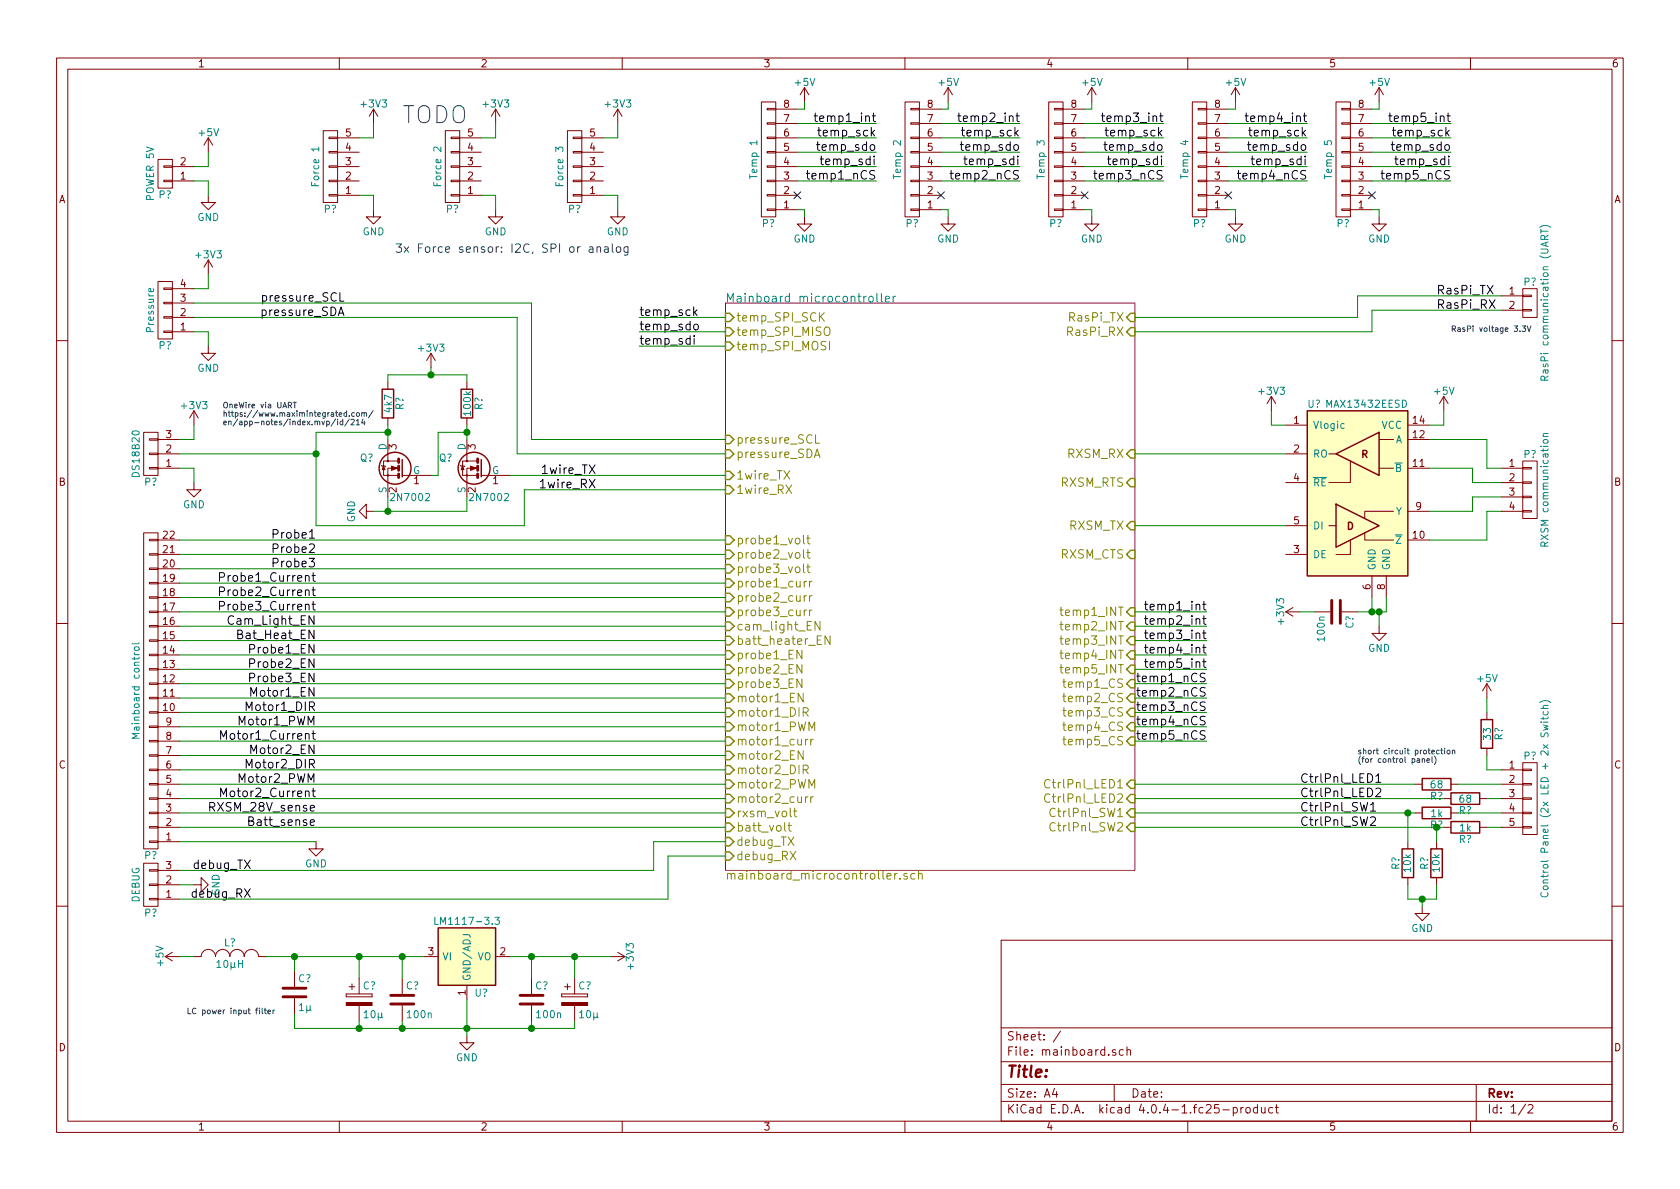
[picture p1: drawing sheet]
EESchema Schematic File Version 2
LIBS:power
LIBS:device
LIBS:transistors
LIBS:conn
LIBS:linear
LIBS:regul
LIBS:74xx
LIBS:cmos4000
LIBS:adc-dac
LIBS:memory
LIBS:xilinx
LIBS:microcontrollers
LIBS:dsp
LIBS:microchip
LIBS:analog_switches
LIBS:motorola
LIBS:texas
LIBS:intel
LIBS:audio
LIBS:interface
LIBS:digital-audio
LIBS:philips
LIBS:display
LIBS:cypress
LIBS:siliconi
LIBS:opto
LIBS:atmel
LIBS:contrib
LIBS:valves
LIBS:stm32
LIBS:xo53
LIBS:mainboard-cache
EELAYER 25 0
EELAYER END
$Descr A4 11693 8268
encoding utf-8
Sheet 1 2
Title ""
Date ""
Rev ""
Comp ""
Comment1 ""
Comment2 ""
Comment3 ""
Comment4 ""
$EndDescr
$Sheet
S 5050 2100 2850 3950
U 5889F4B8
F0 "Mainboard microcontroller" 60
F1 "mainboard_microcontroller.sch" 60
F2 "debug_TX" I L 5050 5850 59 
F3 "debug_RX" I L 5050 5950 59 
F4 "1wire_TX" I L 5050 3300 59 
F5 "1wire_RX" I L 5050 3400 59 
F6 "pressure_SCL" I L 5050 3050 59 
F7 "pressure_SDA" I L 5050 3150 59 
F8 "RXSM_CTS" I R 7900 3850 59 
F9 "RXSM_RTS" I R 7900 3350 59 
F10 "RXSM_TX" I R 7900 3650 59 
F11 "RXSM_RX" I R 7900 3150 59 
F12 "CtrlPnl_LED1" I R 7900 5450 59 
F13 "CtrlPnl_LED2" I R 7900 5550 59 
F14 "CtrlPnl_SW1" I R 7900 5650 59 
F15 "CtrlPnl_SW2" I R 7900 5750 59 
F16 "RasPi_TX" I R 7900 2200 59 
F17 "RasPi_RX" I R 7900 2300 59 
F18 "temp_SPI_SCK" I L 5050 2200 59 
F19 "temp_SPI_MISO" I L 5050 2300 59 
F20 "temp_SPI_MOSI" I L 5050 2400 59 
F21 "temp1_INT" I R 7900 4250 59 
F22 "temp2_INT" I R 7900 4350 59 
F23 "temp3_INT" I R 7900 4450 59 
F24 "temp4_INT" I R 7900 4550 59 
F25 "temp1_CS" I R 7900 4750 59 
F26 "temp2_CS" I R 7900 4850 59 
F27 "temp3_CS" I R 7900 4950 59 
F28 "temp4_CS" I R 7900 5050 59 
F29 "temp5_INT" I R 7900 4650 59 
F30 "temp5_CS" I R 7900 5150 59 
F31 "probe1_volt" I L 5050 3750 60 
F32 "probe2_volt" I L 5050 3850 60 
F33 "probe3_volt" I L 5050 3950 60 
F34 "probe1_curr" I L 5050 4050 60 
F35 "probe2_curr" I L 5050 4150 60 
F36 "probe3_curr" I L 5050 4250 60 
F37 "batt_volt" I L 5050 5750 60 
F38 "rxsm_volt" I L 5050 5650 60 
F39 "motor1_curr" I L 5050 5150 60 
F40 "motor2_curr" I L 5050 5550 60 
F41 "probe1_EN" I L 5050 4550 60 
F42 "probe2_EN" I L 5050 4650 60 
F43 "probe3_EN" I L 5050 4750 60 
F44 "cam_light_EN" I L 5050 4350 60 
F45 "batt_heater_EN" I L 5050 4450 60 
F46 "motor1_EN" I L 5050 4850 60 
F47 "motor1_DIR" I L 5050 4950 60 
F48 "motor1_PWM" I L 5050 5050 60 
F49 "motor2_EN" I L 5050 5250 60 
F50 "motor2_DIR" I L 5050 5350 60 
F51 "motor2_PWM" I L 5050 5450 60 
$EndSheet
$Comp
L CONN_01X02 P?
U 1 1
P 1150 1200
F 0 "P?" H 1150 1350 50  0000 C CNN
F 1 "POWER 5V" V 1250 1200 50  0000 C CNN
F 2 "" H 1150 1200 50  0000 C CNN
F 3 "" H 1150 1200 50  0000 C CNN
	1    1150 1200
	-1   0    0    1   
$EndComp
$Comp
L GND #PWR?
U 1 1
P 1450 1350
F 0 "#PWR?" H 1450 1100 50  0001 C CNN
F 1 "GND" H 1450 1200 50  0000 C CNN
F 2 "" H 1450 1350 50  0000 C CNN
F 3 "" H 1450 1350 50  0000 C CNN
	1    1450 1350
	1    0    0    -1  
$EndComp
$Comp
L +5V #PWR?
U 1 1
P 1450 1050
F 0 "#PWR?" H 1450 900 50  0001 C CNN
F 1 "+5V" H 1450 1190 50  0000 C CNN
F 2 "" H 1450 1050 50  0000 C CNN
F 3 "" H 1450 1050 50  0000 C CNN
	1    1450 1050
	1    0    0    -1  
$EndComp
$Comp
L CONN_01X04 P?
U 1 1
P 1150 2150
F 0 "P?" H 1150 2400 50  0000 C CNN
F 1 "Pressure" V 1250 2150 50  0000 C CNN
F 2 "" H 1150 2150 50  0000 C CNN
F 3 "" H 1150 2150 50  0000 C CNN
	1    1150 2150
	-1   0    0    1   
$EndComp
$Comp
L GND #PWR?
U 1 1
P 1450 2400
F 0 "#PWR?" H 1450 2150 50  0001 C CNN
F 1 "GND" H 1450 2250 50  0000 C CNN
F 2 "" H 1450 2400 50  0000 C CNN
F 3 "" H 1450 2400 50  0000 C CNN
	1    1450 2400
	1    0    0    -1  
$EndComp
$Comp
L +3V3 #PWR?
U 1 1
P 1450 1900
F 0 "#PWR?" H 1450 1750 50  0001 C CNN
F 1 "+3V3" H 1450 2040 50  0000 C CNN
F 2 "" H 1450 1900 50  0000 C CNN
F 3 "" H 1450 1900 50  0000 C CNN
	1    1450 1900
	1    0    0    -1  
$EndComp
$Comp
L CONN_01X05 P?
U 1 1
P 2300 1150
F 0 "P?" H 2300 1450 50  0000 C CNN
F 1 "Force 1" V 2400 1150 50  0000 C CNN
F 2 "" H 2300 1150 50  0000 C CNN
F 3 "" H 2300 1150 50  0000 C CNN
	1    2300 1150
	-1   0    0    1   
$EndComp
$Comp
L +3V3 #PWR?
U 1 1
P 2600 850
F 0 "#PWR?" H 2600 700 50  0001 C CNN
F 1 "+3V3" H 2600 990 50  0000 C CNN
F 2 "" H 2600 850 50  0000 C CNN
F 3 "" H 2600 850 50  0000 C CNN
	1    2600 850 
	1    0    0    -1  
$EndComp
$Comp
L GND #PWR?
U 1 1
P 2600 1450
F 0 "#PWR?" H 2600 1200 50  0001 C CNN
F 1 "GND" H 2600 1300 50  0000 C CNN
F 2 "" H 2600 1450 50  0000 C CNN
F 3 "" H 2600 1450 50  0000 C CNN
	1    2600 1450
	1    0    0    -1  
$EndComp
$Comp
L CONN_01X05 P?
U 1 1
P 3150 1150
F 0 "P?" H 3150 1450 50  0000 C CNN
F 1 "Force 2" V 3250 1150 50  0000 C CNN
F 2 "" H 3150 1150 50  0000 C CNN
F 3 "" H 3150 1150 50  0000 C CNN
	1    3150 1150
	-1   0    0    1   
$EndComp
$Comp
L +3V3 #PWR?
U 1 1
P 3450 850
F 0 "#PWR?" H 3450 700 50  0001 C CNN
F 1 "+3V3" H 3450 990 50  0000 C CNN
F 2 "" H 3450 850 50  0000 C CNN
F 3 "" H 3450 850 50  0000 C CNN
	1    3450 850 
	1    0    0    -1  
$EndComp
$Comp
L GND #PWR?
U 1 1
P 3450 1450
F 0 "#PWR?" H 3450 1200 50  0001 C CNN
F 1 "GND" H 3450 1300 50  0000 C CNN
F 2 "" H 3450 1450 50  0000 C CNN
F 3 "" H 3450 1450 50  0000 C CNN
	1    3450 1450
	1    0    0    -1  
$EndComp
$Comp
L CONN_01X05 P?
U 1 1
P 4000 1150
F 0 "P?" H 4000 1450 50  0000 C CNN
F 1 "Force 3" V 4100 1150 50  0000 C CNN
F 2 "" H 4000 1150 50  0000 C CNN
F 3 "" H 4000 1150 50  0000 C CNN
	1    4000 1150
	-1   0    0    1   
$EndComp
$Comp
L +3V3 #PWR?
U 1 1
P 4300 850
F 0 "#PWR?" H 4300 700 50  0001 C CNN
F 1 "+3V3" H 4300 990 50  0000 C CNN
F 2 "" H 4300 850 50  0000 C CNN
F 3 "" H 4300 850 50  0000 C CNN
	1    4300 850 
	1    0    0    -1  
$EndComp
$Comp
L GND #PWR?
U 1 1
P 4300 1450
F 0 "#PWR?" H 4300 1200 50  0001 C CNN
F 1 "GND" H 4300 1300 50  0000 C CNN
F 2 "" H 4300 1450 50  0000 C CNN
F 3 "" H 4300 1450 50  0000 C CNN
	1    4300 1450
	1    0    0    -1  
$EndComp
$Comp
L CONN_01X08 P?
U 1 1
P 5350 1100
F 0 "P?" H 5350 1550 50  0000 C CNN
F 1 "Temp 1" V 5450 1100 50  0000 C CNN
F 2 "" H 5350 1100 50  0000 C CNN
F 3 "" H 5350 1100 50  0000 C CNN
	1    5350 1100
	-1   0    0    1   
$EndComp
$Comp
L GND #PWR?
U 1 1
P 5600 1500
F 0 "#PWR?" H 5600 1250 50  0001 C CNN
F 1 "GND" H 5600 1350 50  0000 C CNN
F 2 "" H 5600 1500 50  0000 C CNN
F 3 "" H 5600 1500 50  0000 C CNN
	1    5600 1500
	1    0    0    -1  
$EndComp
$Comp
L +5V #PWR?
U 1 1
P 5600 700
F 0 "#PWR?" H 5600 550 50  0001 C CNN
F 1 "+5V" H 5600 840 50  0000 C CNN
F 2 "" H 5600 700 50  0000 C CNN
F 3 "" H 5600 700 50  0000 C CNN
	1    5600 700 
	1    0    0    -1  
$EndComp
NoConn ~ 5550 1350
Text Label 6100 850  2    60   ~ 0
temp1_int
Text Label 6100 1250 2    60   ~ 0
temp1_nCS
$Comp
L CONN_01X08 P?
U 1 1
P 6350 1100
F 0 "P?" H 6350 1550 50  0000 C CNN
F 1 "Temp 2" V 6450 1100 50  0000 C CNN
F 2 "" H 6350 1100 50  0000 C CNN
F 3 "" H 6350 1100 50  0000 C CNN
	1    6350 1100
	-1   0    0    1   
$EndComp
$Comp
L GND #PWR?
U 1 1
P 6600 1500
F 0 "#PWR?" H 6600 1250 50  0001 C CNN
F 1 "GND" H 6600 1350 50  0000 C CNN
F 2 "" H 6600 1500 50  0000 C CNN
F 3 "" H 6600 1500 50  0000 C CNN
	1    6600 1500
	1    0    0    -1  
$EndComp
$Comp
L +5V #PWR?
U 1 1
P 6600 700
F 0 "#PWR?" H 6600 550 50  0001 C CNN
F 1 "+5V" H 6600 840 50  0000 C CNN
F 2 "" H 6600 700 50  0000 C CNN
F 3 "" H 6600 700 50  0000 C CNN
	1    6600 700 
	1    0    0    -1  
$EndComp
NoConn ~ 6550 1350
Text Label 7100 850  2    60   ~ 0
temp2_int
Text Label 7100 1250 2    60   ~ 0
temp2_nCS
$Comp
L CONN_01X08 P?
U 1 1
P 7350 1100
F 0 "P?" H 7350 1550 50  0000 C CNN
F 1 "Temp 3" V 7450 1100 50  0000 C CNN
F 2 "" H 7350 1100 50  0000 C CNN
F 3 "" H 7350 1100 50  0000 C CNN
	1    7350 1100
	-1   0    0    1   
$EndComp
$Comp
L GND #PWR?
U 1 1
P 7600 1500
F 0 "#PWR?" H 7600 1250 50  0001 C CNN
F 1 "GND" H 7600 1350 50  0000 C CNN
F 2 "" H 7600 1500 50  0000 C CNN
F 3 "" H 7600 1500 50  0000 C CNN
	1    7600 1500
	1    0    0    -1  
$EndComp
$Comp
L +5V #PWR?
U 1 1
P 7600 700
F 0 "#PWR?" H 7600 550 50  0001 C CNN
F 1 "+5V" H 7600 840 50  0000 C CNN
F 2 "" H 7600 700 50  0000 C CNN
F 3 "" H 7600 700 50  0000 C CNN
	1    7600 700 
	1    0    0    -1  
$EndComp
NoConn ~ 7550 1350
Text Label 8100 850  2    60   ~ 0
temp3_int
Text Label 8100 1250 2    60   ~ 0
temp3_nCS
$Comp
L CONN_01X08 P?
U 1 1
P 8350 1100
F 0 "P?" H 8350 1550 50  0000 C CNN
F 1 "Temp 4" V 8450 1100 50  0000 C CNN
F 2 "" H 8350 1100 50  0000 C CNN
F 3 "" H 8350 1100 50  0000 C CNN
	1    8350 1100
	-1   0    0    1   
$EndComp
$Comp
L GND #PWR?
U 1 1
P 8600 1500
F 0 "#PWR?" H 8600 1250 50  0001 C CNN
F 1 "GND" H 8600 1350 50  0000 C CNN
F 2 "" H 8600 1500 50  0000 C CNN
F 3 "" H 8600 1500 50  0000 C CNN
	1    8600 1500
	1    0    0    -1  
$EndComp
$Comp
L +5V #PWR?
U 1 1
P 8600 700
F 0 "#PWR?" H 8600 550 50  0001 C CNN
F 1 "+5V" H 8600 840 50  0000 C CNN
F 2 "" H 8600 700 50  0000 C CNN
F 3 "" H 8600 700 50  0000 C CNN
	1    8600 700 
	1    0    0    -1  
$EndComp
NoConn ~ 8550 1350
Text Label 9100 850  2    60   ~ 0
temp4_int
Text Label 9100 1250 2    60   ~ 0
temp4_nCS
$Comp
L CONN_01X08 P?
U 1 1
P 9350 1100
F 0 "P?" H 9350 1550 50  0000 C CNN
F 1 "Temp 5" V 9450 1100 50  0000 C CNN
F 2 "" H 9350 1100 50  0000 C CNN
F 3 "" H 9350 1100 50  0000 C CNN
	1    9350 1100
	-1   0    0    1   
$EndComp
$Comp
L GND #PWR?
U 1 1
P 9600 1500
F 0 "#PWR?" H 9600 1250 50  0001 C CNN
F 1 "GND" H 9600 1350 50  0000 C CNN
F 2 "" H 9600 1500 50  0000 C CNN
F 3 "" H 9600 1500 50  0000 C CNN
	1    9600 1500
	1    0    0    -1  
$EndComp
$Comp
L +5V #PWR?
U 1 1
P 9600 700
F 0 "#PWR?" H 9600 550 50  0001 C CNN
F 1 "+5V" H 9600 840 50  0000 C CNN
F 2 "" H 9600 700 50  0000 C CNN
F 3 "" H 9600 700 50  0000 C CNN
	1    9600 700 
	1    0    0    -1  
$EndComp
NoConn ~ 9550 1350
Text Label 10100 850  2    60   ~ 0
temp5_int
Text Label 10100 1250 2    60   ~ 0
temp5_nCS
Text Label 10100 1150 2    60   ~ 0
temp_sdi
Text Label 10100 1050 2    60   ~ 0
temp_sdo
Text Label 10100 950  2    60   ~ 0
temp_sck
Text Label 4450 2400 0    60   ~ 0
temp_sdi
Text Label 4450 2300 0    60   ~ 0
temp_sdo
Text Label 4450 2200 0    60   ~ 0
temp_sck
Text Label 7100 1150 2    60   ~ 0
temp_sdi
Text Label 7100 1050 2    60   ~ 0
temp_sdo
Text Label 7100 950  2    60   ~ 0
temp_sck
Text Label 8100 1150 2    60   ~ 0
temp_sdi
Text Label 8100 1050 2    60   ~ 0
temp_sdo
Text Label 8100 950  2    60   ~ 0
temp_sck
Text Label 9100 1150 2    60   ~ 0
temp_sdi
Text Label 9100 1050 2    60   ~ 0
temp_sdo
Text Label 9100 950  2    60   ~ 0
temp_sck
Text Label 2200 4450 2    60   ~ 0
Bat_Heat_EN
Text Label 2200 4750 2    60   ~ 0
Probe3_EN
Text Label 2200 4650 2    60   ~ 0
Probe2_EN
Text Label 2200 4550 2    60   ~ 0
Probe1_EN
Text Label 2200 4850 2    60   ~ 0
Motor1_EN
Text Label 2200 4950 2    60   ~ 0
Motor1_DIR
Text Label 2200 5050 2    60   ~ 0
Motor1_PWM
Text Label 2200 5250 2    60   ~ 0
Motor2_EN
Text Label 2200 5350 2    60   ~ 0
Motor2_DIR
Text Label 2200 5450 2    60   ~ 0
Motor2_PWM
Text Label 2200 5650 2    60   ~ 0
RXSM_28V_sense
Text Label 2200 4350 2    60   ~ 0
Cam_Light_EN
$Comp
L GND #PWR?
U 1 1
P 2200 5850
F 0 "#PWR?" H 2200 5600 50  0001 C CNN
F 1 "GND" H 2200 5700 50  0000 C CNN
F 2 "" H 2200 5850 50  0000 C CNN
F 3 "" H 2200 5850 50  0000 C CNN
	1    2200 5850
	1    0    0    -1  
$EndComp
Text Label 2200 5150 2    60   ~ 0
Motor1_Current
Text Label 2200 5550 2    60   ~ 0
Motor2_Current
Text Label 2200 4250 2    60   ~ 0
Probe3_Current
Text Label 2200 4150 2    60   ~ 0
Probe2_Current
Text Label 2200 4050 2    60   ~ 0
Probe1_Current
Text Label 2200 3950 2    60   ~ 0
Probe3
Text Label 2200 3850 2    60   ~ 0
Probe2
Text Label 2200 3750 2    60   ~ 0
Probe1
$Comp
L LM1117-3.3 U?
U 1 1
P 3250 6650
F 0 "U?" H 3350 6400 50  0000 C CNN
F 1 "LM1117-3.3" H 3250 6900 50  0000 C CNN
F 2 "TO_SOT_Packages_SMD:SOT-223" H 3250 6650 50  0001 C CNN
F 3 "" H 3250 6650 50  0000 C CNN
	1    3250 6650
	1    0    0    -1  
$EndComp
$Comp
L GND #PWR?
U 1 1
P 3250 7200
F 0 "#PWR?" H 3250 6950 50  0001 C CNN
F 1 "GND" H 3250 7050 50  0000 C CNN
F 2 "" H 3250 7200 50  0000 C CNN
F 3 "" H 3250 7200 50  0000 C CNN
	1    3250 7200
	1    0    0    -1  
$EndComp
$Comp
L +3V3 #PWR?
U 1 1
P 4250 6650
F 0 "#PWR?" H 4250 6500 50  0001 C CNN
F 1 "+3V3" H 4250 6790 50  0000 C CNN
F 2 "" H 4250 6650 50  0000 C CNN
F 3 "" H 4250 6650 50  0000 C CNN
	1    4250 6650
	0    1    1    0   
$EndComp
$Comp
L CP C?
U 1 1
P 2500 6950
F 0 "C?" H 2525 7050 50  0000 L CNN
F 1 "10µ" H 2525 6850 50  0000 L CNN
F 2 "Capacitors_SMD:C_0805" H 2538 6800 50  0001 C CNN
F 3 "" H 2500 6950 50  0000 C CNN
	1    2500 6950
	1    0    0    -1  
$EndComp
$Comp
L CP C?
U 1 1
P 4000 6950
F 0 "C?" H 4025 7050 50  0000 L CNN
F 1 "10µ" H 4025 6850 50  0000 L CNN
F 2 "Capacitors_SMD:C_0805" H 4038 6800 50  0001 C CNN
F 3 "" H 4000 6950 50  0000 C CNN
	1    4000 6950
	1    0    0    -1  
$EndComp
$Comp
L INDUCTOR_SMALL L?
U 1 1
P 1600 6650
F 0 "L?" H 1600 6750 50  0000 C CNN
F 1 "10µH" H 1600 6600 50  0000 C CNN
F 2 "Resistors_SMD:R_0603" H 1600 6650 50  0001 C CNN
F 3 "" H 1600 6650 50  0000 C CNN
	1    1600 6650
	1    0    0    -1  
$EndComp
$Comp
L C C?
U 1 1
P 2050 6900
F 0 "C?" H 2075 7000 50  0000 L CNN
F 1 "1µ" H 2075 6800 50  0000 L CNN
F 2 "Capacitors_SMD:C_0603" H 2088 6750 50  0001 C CNN
F 3 "" H 2050 6900 50  0000 C CNN
	1    2050 6900
	1    0    0    -1  
$EndComp
$Comp
L +5V #PWR?
U 1 1
P 1250 6650
F 0 "#PWR?" H 1250 6500 50  0001 C CNN
F 1 "+5V" H 1250 6790 50  0000 C CNN
F 2 "" H 1250 6650 50  0000 C CNN
F 3 "" H 1250 6650 50  0000 C CNN
	1    1250 6650
	0    -1   -1   0   
$EndComp
$Comp
L MAX13432EESD U?
U 1 1
P 9450 3450
F 0 "U?" H 9100 4100 50  0000 L CNN
F 1 "MAX13432EESD" H 9800 4100 50  0000 R CNN
F 2 "SOIC_Packages:SOIC-14_3.9x8.7mm_Pitch1.27mm" H 9450 2450 50  0001 C CIN
F 3 "" H 9450 4250 50  0001 C CNN
	1    9450 3450
	1    0    0    -1  
$EndComp
$Comp
L CONN_01X04 P?
U 1 1
P 10650 3400
F 0 "P?" H 10650 3650 50  0000 C CNN
F 1 "RXSM communication" V 10750 3400 50  0000 C CNN
F 2 "" H 10650 3400 50  0000 C CNN
F 3 "" H 10650 3400 50  0000 C CNN
	1    10650 3400
	1    0    0    -1  
$EndComp
$Comp
L GND #PWR?
U 1 1
P 9600 4350
F 0 "#PWR?" H 9600 4100 50  0001 C CNN
F 1 "GND" H 9600 4200 50  0000 C CNN
F 2 "" H 9600 4350 50  0000 C CNN
F 3 "" H 9600 4350 50  0000 C CNN
	1    9600 4350
	1    0    0    -1  
$EndComp
$Comp
L +3V3 #PWR?
U 1 1
P 8850 2850
F 0 "#PWR?" H 8850 2700 50  0001 C CNN
F 1 "+3V3" H 8850 2990 50  0000 C CNN
F 2 "" H 8850 2850 50  0000 C CNN
F 3 "" H 8850 2850 50  0000 C CNN
	1    8850 2850
	1    0    0    -1  
$EndComp
$Comp
L +5V #PWR?
U 1 1
P 10050 2850
F 0 "#PWR?" H 10050 2700 50  0001 C CNN
F 1 "+5V" H 10050 2990 50  0000 C CNN
F 2 "" H 10050 2850 50  0000 C CNN
F 3 "" H 10050 2850 50  0000 C CNN
	1    10050 2850
	1    0    0    -1  
$EndComp
$Comp
L CONN_01X02 P?
U 1 1
P 10650 2100
F 0 "P?" H 10650 2250 50  0000 C CNN
F 1 "RasPi communication (UART)" V 10750 2100 50  0000 C CNN
F 2 "" H 10650 2100 50  0000 C CNN
F 3 "" H 10650 2100 50  0000 C CNN
	1    10650 2100
	1    0    0    -1  
$EndComp
Text Label 10000 2050 0    60   ~ 0
RasPi_TX
Text Label 10000 2150 0    60   ~ 0
RasPi_RX
$Comp
L CONN_01X05 P?
U 1 1
P 10650 5550
F 0 "P?" H 10650 5850 50  0000 C CNN
F 1 "Control Panel (2x LED + 2x Switch)" V 10750 5550 50  0000 C CNN
F 2 "" H 10650 5550 50  0000 C CNN
F 3 "" H 10650 5550 50  0000 C CNN
	1    10650 5550
	1    0    0    -1  
$EndComp
$Comp
L +5V #PWR?
U 1 1
P 10350 4850
F 0 "#PWR?" H 10350 4700 50  0001 C CNN
F 1 "+5V" H 10350 4990 50  0000 C CNN
F 2 "" H 10350 4850 50  0000 C CNN
F 3 "" H 10350 4850 50  0000 C CNN
	1    10350 4850
	1    0    0    -1  
$EndComp
$Comp
L R R?
U 1 1
P 10350 5100
F 0 "R?" V 10430 5100 50  0000 C CNN
F 1 "33" V 10350 5100 50  0000 C CNN
F 2 "" V 10280 5100 50  0000 C CNN
F 3 "" H 10350 5100 50  0000 C CNN
	1    10350 5100
	1    0    0    -1  
$EndComp
$Comp
L R R?
U 1 1
P 10200 5550
F 0 "R?" V 10280 5550 50  0000 C CNN
F 1 "68" V 10200 5550 50  0000 C CNN
F 2 "" V 10130 5550 50  0000 C CNN
F 3 "" H 10200 5550 50  0000 C CNN
	1    10200 5550
	0    1    1    0   
$EndComp
$Comp
L R R?
U 1 1
P 10000 5450
F 0 "R?" V 10080 5450 50  0000 C CNN
F 1 "68" V 10000 5450 50  0000 C CNN
F 2 "" V 9930 5450 50  0000 C CNN
F 3 "" H 10000 5450 50  0000 C CNN
	1    10000 5450
	0    1    1    0   
$EndComp
$Comp
L R R?
U 1 1
P 10200 5750
F 0 "R?" V 10280 5750 50  0000 C CNN
F 1 "1k" V 10200 5750 50  0000 C CNN
F 2 "" V 10130 5750 50  0000 C CNN
F 3 "" H 10200 5750 50  0000 C CNN
	1    10200 5750
	0    1    1    0   
$EndComp
$Comp
L R R?
U 1 1
P 10000 5650
F 0 "R?" V 10080 5650 50  0000 C CNN
F 1 "1k" V 10000 5650 50  0000 C CNN
F 2 "" V 9930 5650 50  0000 C CNN
F 3 "" H 10000 5650 50  0000 C CNN
	1    10000 5650
	0    1    1    0   
$EndComp
Text Label 9050 5450 0    60   ~ 0
CtrlPnl_LED1
Text Label 9050 5550 0    60   ~ 0
CtrlPnl_LED2
Text Label 9050 5650 0    60   ~ 0
CtrlPnl_SW1
Text Label 9050 5750 0    60   ~ 0
CtrlPnl_SW2
$Comp
L R R?
U 1 1
P 9800 6000
F 0 "R?" V 9880 6000 50  0000 C CNN
F 1 "10k" V 9800 6000 50  0000 C CNN
F 2 "" V 9730 6000 50  0000 C CNN
F 3 "" H 9800 6000 50  0000 C CNN
	1    9800 6000
	-1   0    0    1   
$EndComp
$Comp
L R R?
U 1 1
P 10000 6000
F 0 "R?" V 10080 6000 50  0000 C CNN
F 1 "10k" V 10000 6000 50  0000 C CNN
F 2 "" V 9930 6000 50  0000 C CNN
F 3 "" H 10000 6000 50  0000 C CNN
	1    10000 6000
	-1   0    0    1   
$EndComp
$Comp
L GND #PWR?
U 1 1
P 9900 6300
F 0 "#PWR?" H 9900 6050 50  0001 C CNN
F 1 "GND" H 9900 6150 50  0000 C CNN
F 2 "" H 9900 6300 50  0000 C CNN
F 3 "" H 9900 6300 50  0000 C CNN
	1    9900 6300
	1    0    0    -1  
$EndComp
$Comp
L CONN_01X03 P?
U 1 1
P 1050 3150
F 0 "P?" H 1050 3350 50  0000 C CNN
F 1 "DS18B20" V 1150 3150 50  0000 C CNN
F 2 "" H 1050 3150 50  0000 C CNN
F 3 "" H 1050 3150 50  0000 C CNN
	1    1050 3150
	-1   0    0    1   
$EndComp
$Comp
L +3V3 #PWR?
U 1 1
P 1350 2950
F 0 "#PWR?" H 1350 2800 50  0001 C CNN
F 1 "+3V3" H 1350 3090 50  0000 C CNN
F 2 "" H 1350 2950 50  0000 C CNN
F 3 "" H 1350 2950 50  0000 C CNN
	1    1350 2950
	1    0    0    -1  
$EndComp
$Comp
L GND #PWR?
U 1 1
P 1350 3350
F 0 "#PWR?" H 1350 3100 50  0001 C CNN
F 1 "GND" H 1350 3200 50  0000 C CNN
F 2 "" H 1350 3350 50  0000 C CNN
F 3 "" H 1350 3350 50  0000 C CNN
	1    1350 3350
	1    0    0    -1  
$EndComp
$Comp
L 2N7002 Q?
U 1 1
P 2800 3250
F 0 "Q?" H 3000 3325 50  0000 L CNN
F 1 "2N7002" H 2600 3050 50  0000 L CNN
F 2 "TO_SOT_Packages_SMD:SOT-23" H 3000 3175 50  0001 L CIN
F 3 "" H 2800 3250 50  0000 L CNN
	1    2800 3250
	-1   0    0    -1  
$EndComp
$Comp
L 2N7002 Q?
U 1 1
P 3350 3250
F 0 "Q?" H 3550 3325 50  0000 L CNN
F 1 "2N7002" H 3150 3050 50  0000 L CNN
F 2 "TO_SOT_Packages_SMD:SOT-23" H 3550 3175 50  0001 L CIN
F 3 "" H 3350 3250 50  0000 L CNN
	1    3350 3250
	-1   0    0    -1  
$EndComp
$Comp
L R R?
U 1 1
P 2700 2800
F 0 "R?" V 2780 2800 50  0000 C CNN
F 1 "4k7" V 2700 2800 50  0000 C CNN
F 2 "" V 2630 2800 50  0000 C CNN
F 3 "" H 2700 2800 50  0000 C CNN
	1    2700 2800
	1    0    0    -1  
$EndComp
$Comp
L R R?
U 1 1
P 3250 2800
F 0 "R?" V 3330 2800 50  0000 C CNN
F 1 "100k" V 3250 2800 50  0000 C CNN
F 2 "" V 3180 2800 50  0000 C CNN
F 3 "" H 3250 2800 50  0000 C CNN
	1    3250 2800
	1    0    0    -1  
$EndComp
$Comp
L GND #PWR?
U 1 1
P 2600 3550
F 0 "#PWR?" H 2600 3300 50  0001 C CNN
F 1 "GND" H 2600 3400 50  0000 C CNN
F 2 "" H 2600 3550 50  0000 C CNN
F 3 "" H 2600 3550 50  0000 C CNN
	1    2600 3550
	0    1    1    0   
$EndComp
$Comp
L +3V3 #PWR?
U 1 1
P 3000 2550
F 0 "#PWR?" H 3000 2400 50  0001 C CNN
F 1 "+3V3" H 3000 2690 50  0000 C CNN
F 2 "" H 3000 2550 50  0000 C CNN
F 3 "" H 3000 2550 50  0000 C CNN
	1    3000 2550
	1    0    0    -1  
$EndComp
Text Label 4150 3300 2    60   ~ 0
1wire_TX
Text Label 4150 3400 2    60   ~ 0
1wire_RX
Text Notes 1550 2950 0    39   ~ 0
OneWire via UART\nhttps://www.maximintegrated.com/\nen/app-notes/index.mvp/id/214
Text Notes 9450 5300 0    39   ~ 0
short circuit protection\n(for control panel)
Text Notes 10100 2300 0    39   ~ 0
RasPi voltage 3.3V
Text Notes 1300 7050 0    39   ~ 0
LC power input filter
$Comp
L C C?
U 1 1
P 3700 6950
F 0 "C?" H 3725 7050 50  0000 L CNN
F 1 "100n" H 3725 6850 50  0000 L CNN
F 2 "" H 3738 6800 50  0000 C CNN
F 3 "" H 3700 6950 50  0000 C CNN
	1    3700 6950
	1    0    0    -1  
$EndComp
$Comp
L C C?
U 1 1
P 2800 6950
F 0 "C?" H 2825 7050 50  0000 L CNN
F 1 "100n" H 2825 6850 50  0000 L CNN
F 2 "" H 2838 6800 50  0000 C CNN
F 3 "" H 2800 6950 50  0000 C CNN
	1    2800 6950
	1    0    0    -1  
$EndComp
$Comp
L C C?
U 1 1
P 9300 4250
F 0 "C?" H 9325 4350 50  0000 L CNN
F 1 "100n" H 9325 4150 50  0000 L CNN
F 2 "" H 9338 4100 50  0000 C CNN
F 3 "" H 9300 4250 50  0000 C CNN
	1    9300 4250
	0    1    1    0   
$EndComp
$Comp
L +3V3 #PWR?
U 1 1
P 9050 4250
F 0 "#PWR?" H 9050 4100 50  0001 C CNN
F 1 "+3V3" H 9050 4390 50  0000 C CNN
F 2 "" H 9050 4250 50  0000 C CNN
F 3 "" H 9050 4250 50  0000 C CNN
	1    9050 4250
	0    -1   -1   0   
$EndComp
Text Notes 2750 1750 0    59   ~ 0
3x Force sensor: I2C, SPI or analog
Text Label 2400 2100 2    59   ~ 0
pressure_SCL
Text Label 2400 2200 2    59   ~ 0
pressure_SDA
Text Notes 2800 850  0    118  ~ 0
TODO
$Comp
L CONN_01X03 P?
U 1 1
P 1050 6150
F 0 "P?" H 1050 6350 50  0000 C CNN
F 1 "DEBUG" V 1150 6150 50  0000 C CNN
F 2 "" H 1050 6150 50  0000 C CNN
F 3 "" H 1050 6150 50  0000 C CNN
	1    1050 6150
	-1   0    0    1   
$EndComp
$Comp
L GND #PWR?
U 1 1
P 1350 6150
F 0 "#PWR?" H 1350 5900 50  0001 C CNN
F 1 "GND" H 1350 6000 50  0000 C CNN
F 2 "" H 1350 6150 50  0000 C CNN
F 3 "" H 1350 6150 50  0000 C CNN
	1    1350 6150
	0    -1   -1   0   
$EndComp
Text Label 1750 6050 2    59   ~ 0
debug_TX
Text Label 1750 6250 2    59   ~ 0
debug_RX
Text Label 6100 1150 2    60   ~ 0
temp_sdi
Text Label 6100 1050 2    60   ~ 0
temp_sdo
Text Label 6100 950  2    60   ~ 0
temp_sck
Text Label 8400 4250 2    60   ~ 0
temp1_int
Text Label 8400 4350 2    60   ~ 0
temp2_int
Text Label 8400 4450 2    60   ~ 0
temp3_int
Text Label 8400 4550 2    60   ~ 0
temp4_int
Text Label 8400 4650 2    60   ~ 0
temp5_int
Text Label 8400 4750 2    60   ~ 0
temp1_nCS
Text Label 8400 4850 2    60   ~ 0
temp2_nCS
Text Label 8400 4950 2    60   ~ 0
temp3_nCS
Text Label 8400 5050 2    60   ~ 0
temp4_nCS
Text Label 8400 5150 2    60   ~ 0
temp5_nCS
Wire Wire Line
	1450 1350 1450 1250
Wire Wire Line
	1450 1250 1350 1250
Wire Wire Line
	1450 1050 1450 1150
Wire Wire Line
	1450 1150 1350 1150
Wire Wire Line
	1450 1900 1450 2000
Wire Wire Line
	1450 2000 1350 2000
Wire Wire Line
	1450 2400 1450 2300
Wire Wire Line
	1450 2300 1350 2300
Wire Wire Line
	2600 850  2600 950 
Wire Wire Line
	2600 950  2500 950 
Wire Wire Line
	2600 1450 2600 1350
Wire Wire Line
	2600 1350 2500 1350
Wire Wire Line
	3450 850  3450 950 
Wire Wire Line
	3450 950  3350 950 
Wire Wire Line
	3450 1450 3450 1350
Wire Wire Line
	3450 1350 3350 1350
Wire Wire Line
	4300 850  4300 950 
Wire Wire Line
	4300 950  4200 950 
Wire Wire Line
	4300 1450 4300 1350
Wire Wire Line
	4300 1350 4200 1350
Wire Wire Line
	5600 700  5600 750 
Wire Wire Line
	5600 750  5550 750 
Wire Wire Line
	5550 1450 5600 1450
Wire Wire Line
	5600 1450 5600 1500
Wire Wire Line
	6100 850  5550 850 
Wire Wire Line
	6100 1250 5550 1250
Wire Wire Line
	6600 700  6600 750 
Wire Wire Line
	6600 750  6550 750 
Wire Wire Line
	6550 1450 6600 1450
Wire Wire Line
	6600 1450 6600 1500
Wire Wire Line
	7100 850  6550 850 
Wire Wire Line
	7100 1250 6550 1250
Wire Wire Line
	7600 700  7600 750 
Wire Wire Line
	7600 750  7550 750 
Wire Wire Line
	7550 1450 7600 1450
Wire Wire Line
	7600 1450 7600 1500
Wire Wire Line
	8100 850  7550 850 
Wire Wire Line
	8100 1250 7550 1250
Wire Wire Line
	8600 700  8600 750 
Wire Wire Line
	8600 750  8550 750 
Wire Wire Line
	8550 1450 8600 1450
Wire Wire Line
	8600 1450 8600 1500
Wire Wire Line
	9100 850  8550 850 
Wire Wire Line
	9100 1250 8550 1250
Wire Wire Line
	9600 700  9600 750 
Wire Wire Line
	9600 750  9550 750 
Wire Wire Line
	9550 1450 9600 1450
Wire Wire Line
	9600 1450 9600 1500
Wire Wire Line
	10100 850  9550 850 
Wire Wire Line
	10100 1250 9550 1250
Wire Wire Line
	10100 950  9550 950 
Wire Wire Line
	10100 1050 9550 1050
Wire Wire Line
	10100 1150 9550 1150
Wire Wire Line
	7100 950  6550 950 
Wire Wire Line
	7100 1050 6550 1050
Wire Wire Line
	7100 1150 6550 1150
Wire Wire Line
	8100 950  7550 950 
Wire Wire Line
	8100 1050 7550 1050
Wire Wire Line
	8100 1150 7550 1150
Wire Wire Line
	9100 950  8550 950 
Wire Wire Line
	9100 1050 8550 1050
Wire Wire Line
	9100 1150 8550 1150
Wire Wire Line
	1250 5850 2200 5850
Wire Wire Line
	1250 5450 5050 5450
Wire Wire Line
	1250 5350 5050 5350
Wire Wire Line
	1250 5250 5050 5250
Wire Wire Line
	1250 5050 5050 5050
Wire Wire Line
	1250 4950 5050 4950
Wire Wire Line
	1250 4850 5050 4850
Wire Wire Line
	1250 4750 5050 4750
Wire Wire Line
	1250 4650 5050 4650
Wire Wire Line
	1250 4550 5050 4550
Wire Wire Line
	1250 4450 5050 4450
Wire Wire Line
	1250 4350 5050 4350
Wire Wire Line
	1250 5550 5050 5550
Wire Wire Line
	1250 5150 5050 5150
Wire Wire Line
	1250 4250 5050 4250
Wire Wire Line
	1250 4150 5050 4150
Wire Wire Line
	1250 4050 5050 4050
Wire Wire Line
	1250 3950 5050 3950
Wire Wire Line
	1250 3850 5050 3850
Wire Wire Line
	1250 3750 5050 3750
Wire Wire Line
	1250 5650 5050 5650
Wire Wire Line
	3250 6950 3250 7200
Wire Wire Line
	4250 6650 3550 6650
Wire Wire Line
	3700 6800 3700 6650
Connection ~ 3700 6650
Wire Wire Line
	3700 7150 3700 7100
Connection ~ 3250 7150
Wire Wire Line
	2800 7150 2800 7100
Wire Wire Line
	1250 6650 1350 6650
Connection ~ 2800 7150
Wire Wire Line
	2050 7050 2050 7150
Wire Wire Line
	1850 6650 2950 6650
Wire Wire Line
	2800 6800 2800 6650
Connection ~ 2800 6650
Wire Wire Line
	2050 6750 2050 6650
Connection ~ 2050 6650
Wire Wire Line
	2050 7150 4000 7150
Wire Wire Line
	9950 3050 10350 3050
Wire Wire Line
	10350 3050 10350 3250
Wire Wire Line
	10350 3250 10450 3250
Wire Wire Line
	9950 3250 10250 3250
Wire Wire Line
	10250 3250 10250 3350
Wire Wire Line
	10250 3350 10450 3350
Wire Wire Line
	9950 3550 10250 3550
Wire Wire Line
	10250 3550 10250 3450
Wire Wire Line
	10250 3450 10450 3450
Wire Wire Line
	10450 3550 10350 3550
Wire Wire Line
	10350 3550 10350 3750
Wire Wire Line
	10350 3750 9950 3750
Wire Wire Line
	9550 4150 9550 4250
Wire Wire Line
	9450 4250 9650 4250
Wire Wire Line
	9650 4250 9650 4150
Wire Wire Line
	9600 4250 9600 4350
Connection ~ 9600 4250
Wire Wire Line
	10050 2850 10050 2950
Wire Wire Line
	10050 2950 9950 2950
Wire Wire Line
	8850 2850 8850 2950
Wire Wire Line
	8850 2950 8950 2950
Wire Wire Line
	9550 2150 10450 2150
Wire Wire Line
	9450 2050 10450 2050
Wire Wire Line
	10150 5450 10450 5450
Wire Wire Line
	10450 5350 10350 5350
Wire Wire Line
	10350 5350 10350 5250
Wire Wire Line
	10350 4950 10350 4850
Wire Wire Line
	10350 5550 10450 5550
Wire Wire Line
	10150 5650 10450 5650
Wire Wire Line
	10450 5750 10350 5750
Wire Wire Line
	7900 5750 10050 5750
Wire Wire Line
	7900 5650 9850 5650
Wire Wire Line
	7900 5550 10050 5550
Wire Wire Line
	7900 5450 9850 5450
Wire Wire Line
	9800 6150 9800 6250
Wire Wire Line
	9800 6250 10000 6250
Wire Wire Line
	10000 6250 10000 6150
Wire Wire Line
	9900 6300 9900 6250
Connection ~ 9900 6250
Wire Wire Line
	9800 5850 9800 5650
Connection ~ 9800 5650
Wire Wire Line
	10000 5850 10000 5750
Connection ~ 10000 5750
Wire Wire Line
	1350 2950 1350 3050
Wire Wire Line
	1350 3050 1250 3050
Wire Wire Line
	1250 3250 1350 3250
Wire Wire Line
	1350 3250 1350 3350
Wire Wire Line
	3250 2950 3250 3050
Wire Wire Line
	2700 3050 2700 2950
Wire Wire Line
	2700 3450 2700 3550
Wire Wire Line
	2600 3550 3250 3550
Wire Wire Line
	3250 3550 3250 3450
Wire Wire Line
	1250 3150 2200 3150
Wire Wire Line
	2200 3000 2200 3650
Wire Wire Line
	2200 3000 2700 3000
Connection ~ 2700 3000
Wire Wire Line
	2700 2650 2700 2600
Wire Wire Line
	2700 2600 3250 2600
Wire Wire Line
	3000 2600 3000 2550
Wire Wire Line
	3250 2600 3250 2650
Connection ~ 3000 2600
Wire Wire Line
	3000 3300 3050 3300
Wire Wire Line
	3050 3300 3050 3000
Wire Wire Line
	3050 3000 3250 3000
Connection ~ 3250 3000
Connection ~ 2200 3150
Wire Wire Line
	3550 3300 5050 3300
Wire Wire Line
	4000 7150 4000 7100
Connection ~ 3700 7150
Wire Wire Line
	4000 6800 4000 6650
Connection ~ 4000 6650
Wire Wire Line
	2500 7150 2500 7100
Connection ~ 2500 7150
Wire Wire Line
	2500 6800 2500 6650
Connection ~ 2500 6650
Wire Wire Line
	9050 4250 9150 4250
Connection ~ 9550 4250
Wire Wire Line
	1350 2200 3600 2200
Wire Wire Line
	1350 2100 3700 2100
Wire Wire Line
	1350 6150 1250 6150
Wire Wire Line
	1250 6050 4550 6050
Wire Wire Line
	1250 6250 4650 6250
Wire Wire Line
	4450 2200 5050 2200
Wire Wire Line
	5050 2300 4450 2300
Wire Wire Line
	4450 2400 5050 2400
Wire Wire Line
	6100 950  5550 950 
Wire Wire Line
	6100 1050 5550 1050
Wire Wire Line
	6100 1150 5550 1150
Wire Wire Line
	5050 3050 3700 3050
Wire Wire Line
	3700 3050 3700 2100
Wire Wire Line
	3600 2200 3600 3150
Wire Wire Line
	3600 3150 5050 3150
Wire Wire Line
	7900 3150 8950 3150
Wire Wire Line
	8950 3650 7900 3650
Wire Wire Line
	7900 2200 9450 2200
Wire Wire Line
	9450 2200 9450 2050
Wire Wire Line
	9550 2150 9550 2300
Wire Wire Line
	9550 2300 7900 2300
Wire Wire Line
	8400 4250 7900 4250
Wire Wire Line
	7900 4350 8400 4350
Wire Wire Line
	8400 4450 7900 4450
Wire Wire Line
	7900 4550 8400 4550
Wire Wire Line
	8400 4650 7900 4650
Wire Wire Line
	7900 4750 8400 4750
Wire Wire Line
	8400 4850 7900 4850
Wire Wire Line
	7900 4950 8400 4950
Wire Wire Line
	8400 5050 7900 5050
Wire Wire Line
	7900 5150 8400 5150
Connection ~ 2700 3550
Wire Wire Line
	3650 3400 5050 3400
Wire Wire Line
	3650 3400 3650 3650
Wire Wire Line
	3650 3650 2200 3650
Wire Wire Line
	4550 6050 4550 5850
Wire Wire Line
	4550 5850 5050 5850
Wire Wire Line
	5050 5950 4650 5950
Wire Wire Line
	4650 5950 4650 6250
Wire Wire Line
	1250 5750 5050 5750
$Comp
L CONN_01X22 P?
U 1 1
P 1050 4800
F 0 "P?" H 1050 5950 50  0000 C CNN
F 1 "Mainboard control" V 1150 4800 50  0000 C CNN
F 2 "" H 1050 4800 50  0000 C CNN
F 3 "" H 1050 4800 50  0000 C CNN
	1    1050 4800
	-1   0    0    1   
$EndComp
Text Label 2200 5750 2    60   ~ 0
Batt_sense
$EndSCHEMATC
